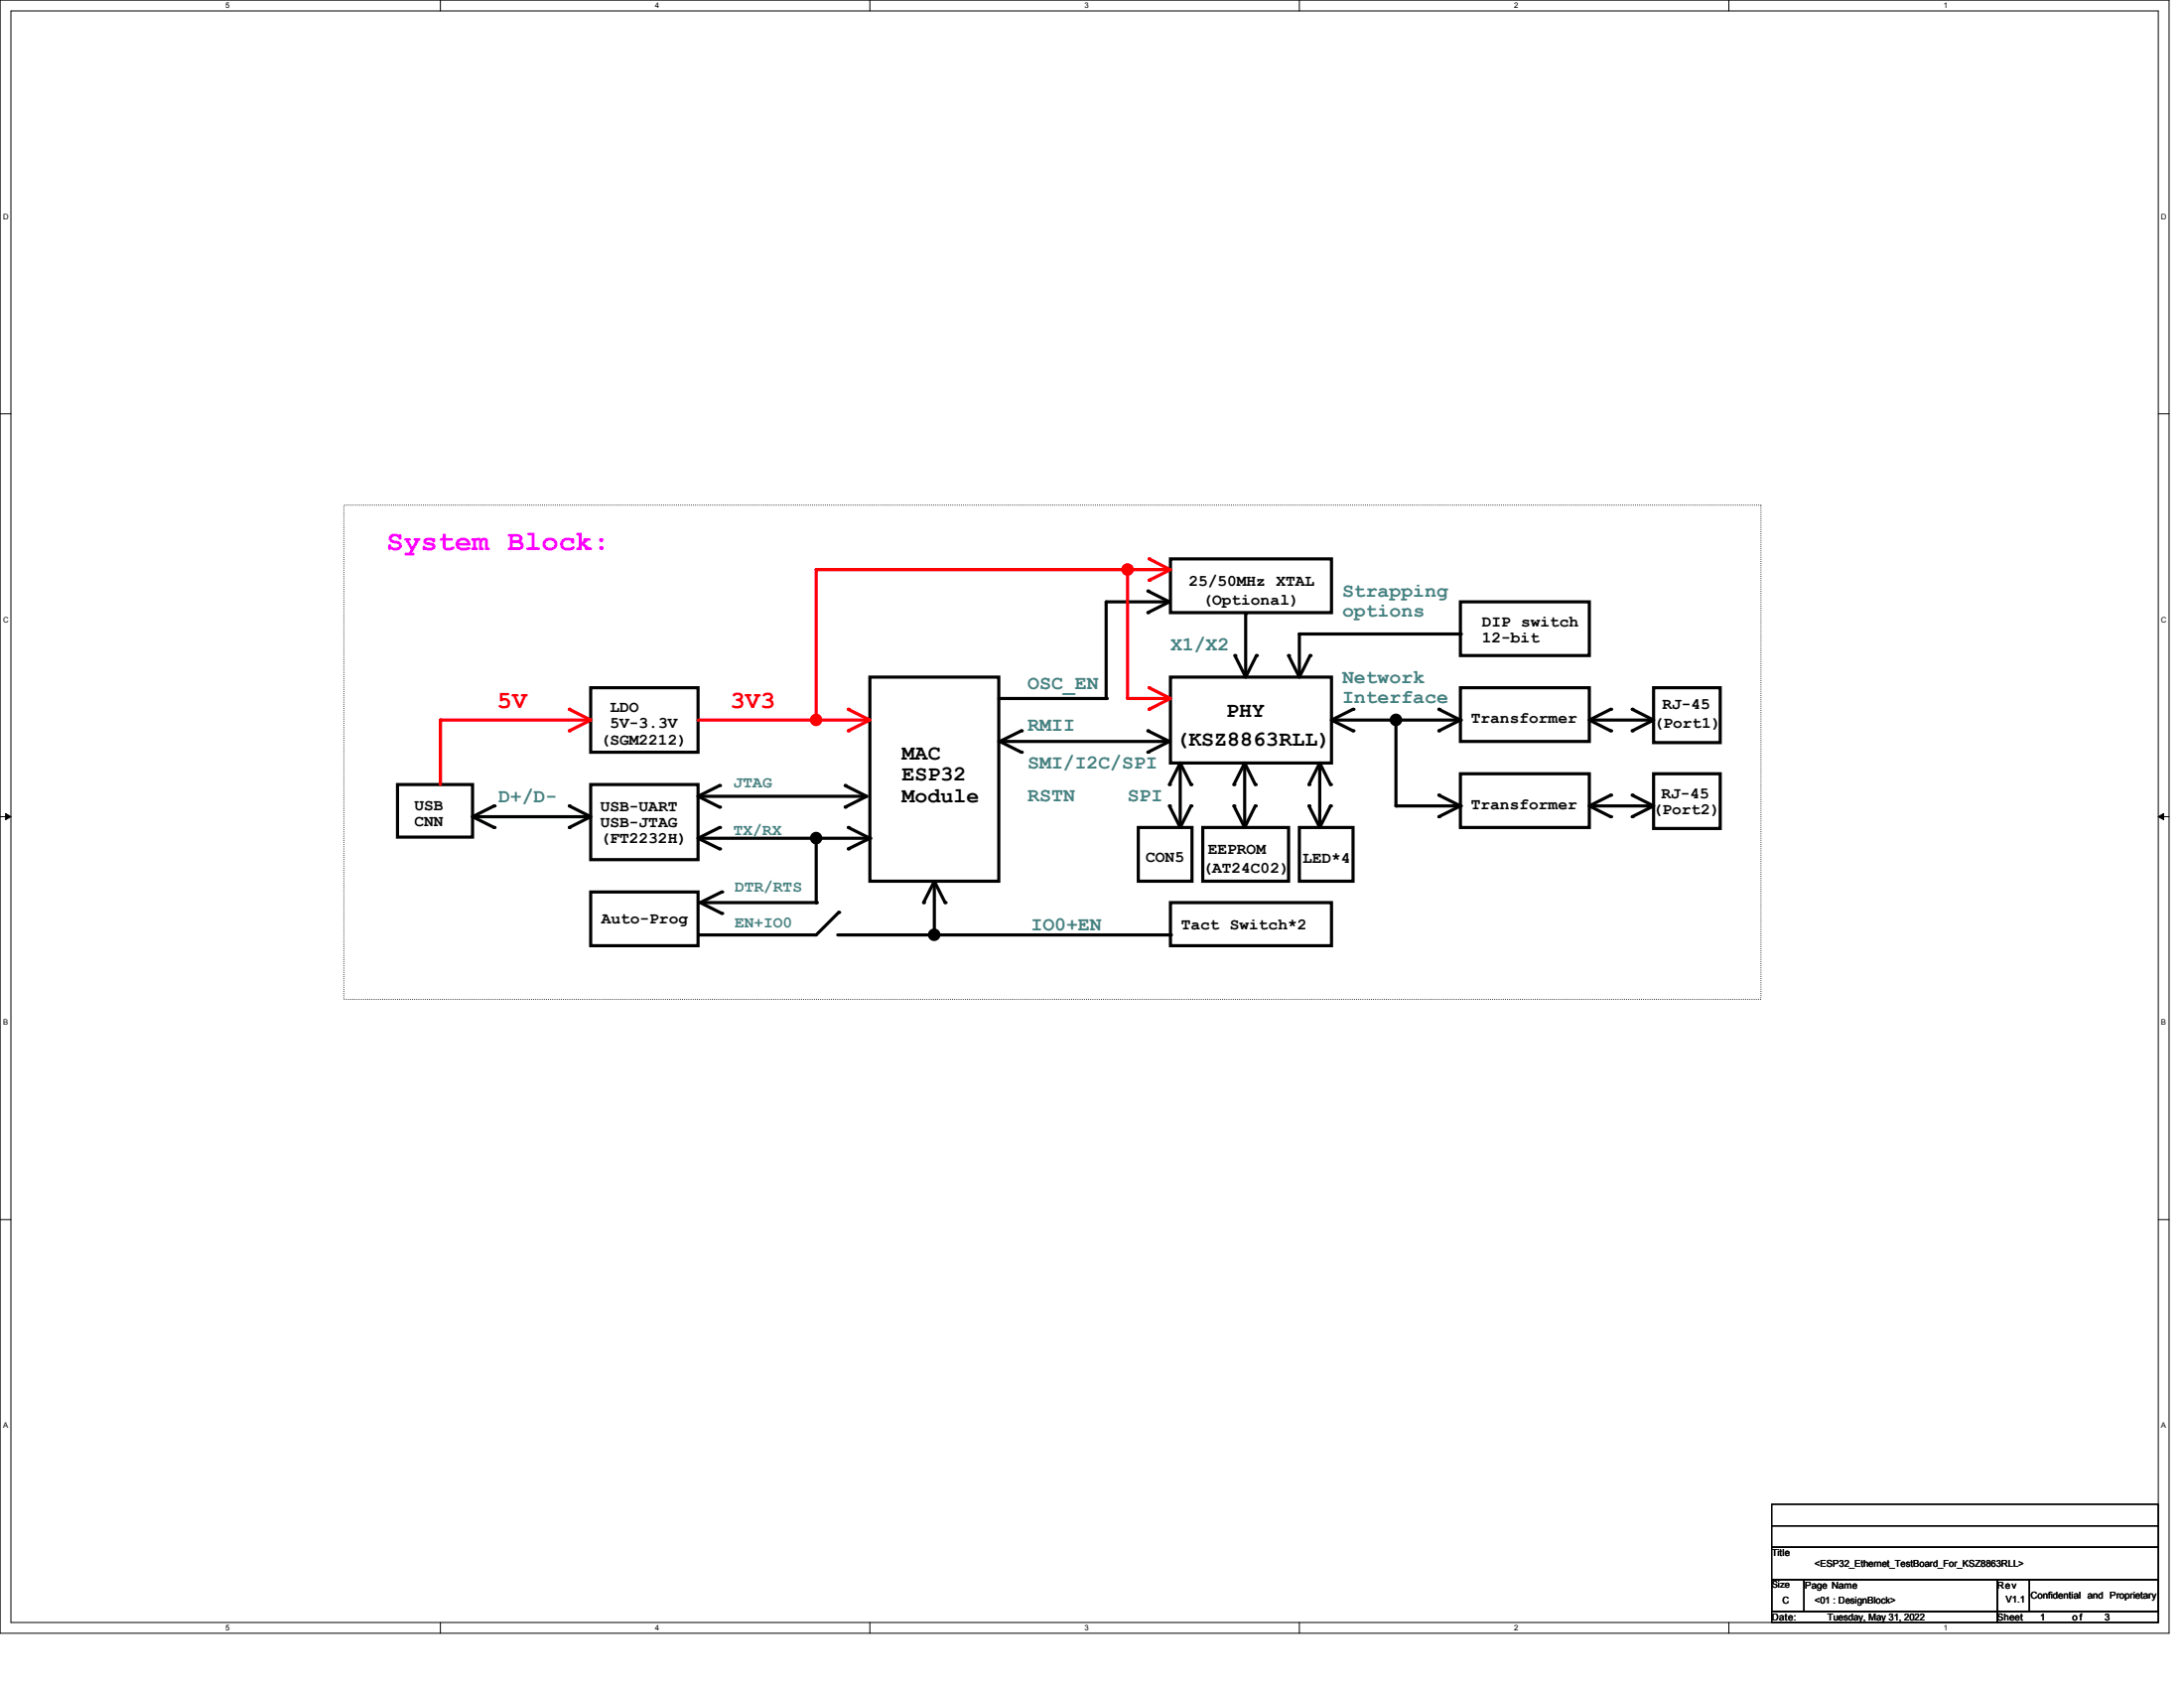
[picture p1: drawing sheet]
<svg xmlns="http://www.w3.org/2000/svg" width="558mm" height="431mm" viewBox="0 0 558 431" stroke-linecap="round" stroke-linejoin="round" font-family="sans-serif">
<g fill="none" stroke="#000" stroke-width=".25">
<path d="M0 0h554.2v417h-554.2zM2.8 2.8h548.6v411.5h-548.6zM112.5 0v2.8M222.2 0v2.8M332 0v2.8M441.7 0v2.8M0 105.7h2.8M551.4 105.7h2.8M0 208.5h2.8M1.4 207.7l1.4 .8-1.4 .8zM551.4 208.5l1.4-.8v1.6zM551.4 208.5h2.8"/>
<path d="M0 311.4h2.8M551.4 311.4h2.8M112.5 414.3v2.7M222.2 414.3v2.7M332 414.3v2.7M441.7 414.3v2.7"/>
</g>
<path d="M1.4 207.7l1.4 .8-1.4 .8zM551.4 208.5l1.4-.8v1.6z" fill="#000"/>
<path d="M222.2 172.9h33v52.1h-33zM101.6 200.3h19.1v13.4h-19.1zM121 208.5h28.8M145.5 205.8l5.4 2.7-5.4 2.8M150.9 200.3h27.5v19.2h-27.5zM179.2 203.3h41.7M215.9 200.6l5.5 2.7-5.5 2.8M150.9 227.8h27.5v13.7h-27.5zM178.6 238.7h29.7M299 230.5h41.2v11h-41.2z" fill="none" stroke="#000" stroke-width=".8"/>
<path d="M87.8 129h362.1v126.2h-362.1z" fill="none" stroke="#000" stroke-width=".25" stroke-dasharray="0 .5"/>
<g fill="#000">
<circle cx="145.5" cy="205.8" r=".4"/>
<circle cx="145.5" cy="211.3" r=".4"/>
<circle cx="149.8" cy="208.5" r=".4"/>
<circle cx="215.9" cy="200.6" r=".4"/>
<circle cx="215.9" cy="206.1" r=".4"/>
<circle cx="220.9" cy="203.3" r=".4"/>
<circle cx="208.3" cy="238.7" r=".4"/>
</g>
<path d="M112.5 183.9v16.4" fill="none" stroke="#f00" stroke-width=".8"/>
<circle cx="112.5" cy="183.9" r=".4" fill="#f00"/>
<path d="M293.3 150.9l5.5 2.8-5.5 2.7M299 142.7h41.2v13.7h-41.2zM299 172.9h41.2v21.9h-41.2zM126.2 205.8l-5.5 2.7 5.5 2.8M179.5 214h42.7M183.9 200.6l-5.5 2.7 5.5 2.8M183.9 211.3l-5.5 2.7 5.5 2.7M216.7 211.3l5.5 2.7M222.2 214l-5.5 2.7M180 230.5h28.5M184.4 227.8l-5.5 2.7 5.5 2.7M214 238.7h85" fill="none" stroke="#000" stroke-width=".8"/>
<g fill="#000">
<circle cx="293.3" cy="150.9" r=".4"/>
<circle cx="293.3" cy="156.4" r=".4"/>
<circle cx="126.2" cy="205.8" r=".4"/>
<circle cx="126.2" cy="211.3" r=".4"/>
<circle cx="183.9" cy="200.6" r=".4"/>
<circle cx="183.9" cy="206.1" r=".4"/>
<circle cx="183.9" cy="211.3" r=".4"/>
<circle cx="183.9" cy="216.7" r=".4"/>
<circle cx="216.7" cy="216.7" r=".4"/>
<circle cx="216.7" cy="211.3" r=".4"/>
<circle cx="222.3" cy="214" r=".4"/>
<circle cx="184.4" cy="233.2" r=".4"/>
<circle cx="184.4" cy="227.8" r=".4"/>
<circle cx="208.5" cy="230.5" r=".4"/>
<circle cx="299" cy="238.7" r=".4"/>
</g>
<path d="M208.5 145.5h90" fill="none" stroke="#f00" stroke-width=".8"/>
<circle cx="298.5" cy="145.5" r=".4" fill="#f00"/>
<path d="M293.6 142.7l5.4 2.8" fill="none" stroke="#f00" stroke-width=".8"/>
<circle cx="293.6" cy="142.7" r=".4" fill="#f00"/>
<path d="M299 145.5l-5.4 2.7" fill="none" stroke="#f00" stroke-width=".8"/>
<circle cx="293.6" cy="148.2" r=".4" fill="#f00"/>
<path d="M288.1 178.3h10.1" fill="none" stroke="#f00" stroke-width=".8"/>
<circle cx="298.2" cy="178.3" r=".4" fill="#f00"/>
<path d="M293.6 175.6l5.4 2.7" fill="none" stroke="#f00" stroke-width=".8"/>
<circle cx="293.6" cy="175.6" r=".4" fill="#f00"/>
<path d="M299 178.3l-5.4 2.8" fill="none" stroke="#f00" stroke-width=".8"/>
<circle cx="293.6" cy="181.1" r=".4" fill="#f00"/>
<path d="M297.7 153.7h-15.1v24.6h-27.4M150.9 175.6h27.5v16.5h-27.5zM255.2 189.3h42.5M293.3 186.6l5.5 2.7-5.5 2.8M238.7 225v12.9M238.7 225l-2.7 5.5M238.7 225l2.8 5.5" fill="none" stroke="#000" stroke-width=".8"/>
<g fill="#000">
<circle cx="297.7" cy="153.7" r=".4"/>
<circle cx="282.6" cy="178.3" r=".4"/>
<circle cx="293.3" cy="186.6" r=".4"/>
<circle cx="293.3" cy="192.1" r=".4"/>
<circle cx="297.7" cy="189.3" r=".4"/>
<circle cx="236" cy="230.5" r=".4"/>
<circle cx="238.7" cy="237.9" r=".4"/>
<circle cx="241.5" cy="230.5" r=".4"/>
</g>
<circle cx="238.7" cy="238.7" r=".8" fill="none" stroke="#000" stroke-width="1.6"/>
<path d="M112.5 183.9h37.9" fill="none" stroke="#f00" stroke-width=".8"/>
<circle cx="150.4" cy="183.9" r=".4" fill="#f00"/>
<path d="M145.5 181.1l5.4 2.8" fill="none" stroke="#f00" stroke-width=".8"/>
<circle cx="145.5" cy="181.1" r=".4" fill="#f00"/>
<path d="M150.9 183.9l-5.4 2.7" fill="none" stroke="#f00" stroke-width=".8"/>
<circle cx="145.5" cy="186.6" r=".4" fill="#f00"/>
<path d="M216.7 181.1l5.5 2.8" fill="none" stroke="#f00" stroke-width=".8"/>
<circle cx="216.7" cy="181.1" r=".4" fill="#f00"/>
<path d="M222.2 183.9l-5.5 2.7" fill="none" stroke="#f00" stroke-width=".8"/>
<circle cx="216.7" cy="186.6" r=".4" fill="#f00"/>
<path d="M178.4 183.9h43" fill="none" stroke="#f00" stroke-width=".8"/>
<circle cx="221.4" cy="183.9" r=".4" fill="#f00"/>
<path d="M208.5 145.5v38.4" fill="none" stroke="#f00" stroke-width=".8"/>
<circle cx="208.5" cy="145.5" r=".4" fill="#f00"/>
<circle cx="208.5" cy="183.8" r=".79" fill="none" stroke="#f00" stroke-width="1.6"/>
<g fill="none" stroke="#000" stroke-width=".8">
<path d="M318.3 156.7v15.9M315.5 167.4l2.8 5.5 2.7-5.5M260.9 186.6l-5.5 2.7 5.5 2.8M301.5 195.1v15.9M318 195.1v15.9M337.2 195.1v15.9M208.5 214.3v16.2M290.8 211.3h13.7v13.7h-13.7zM298.8 200.3l2.7-5.5 2.8 5.5M298.8 205.8l2.7 5.5 2.8-5.5M307.3 211.3h21.9v13.7h-21.9zM315.3 205.8l2.7 5.5 2.7-5.5"/>
<path d="M315.3 200.3l2.7-5.5 2.7 5.5M332 211.3h13.7v13.7h-13.7zM334.4 200.3l2.8-5.5 2.7 5.5M334.4 205.8l2.8 5.5 2.7-5.5M214.3 233l-5.8 5.7"/>
</g>
<g fill="#000">
<circle cx="318.3" cy="156.7" r=".4"/>
<circle cx="315.5" cy="167.4" r=".4"/>
<circle cx="321" cy="167.4" r=".4"/>
<circle cx="260.9" cy="192.1" r=".4"/>
<circle cx="260.9" cy="186.6" r=".4"/>
<circle cx="301.5" cy="195.1" r=".4"/>
<circle cx="318" cy="195.1" r=".4"/>
<circle cx="337.2" cy="195.1" r=".4"/>
<circle cx="298.8" cy="200.3" r=".4"/>
<circle cx="298.8" cy="205.8" r=".4"/>
<circle cx="304.3" cy="205.8" r=".4"/>
<circle cx="304.3" cy="200.3" r=".4"/>
<circle cx="315.3" cy="205.8" r=".4"/>
<circle cx="315.3" cy="200.3" r=".4"/>
<circle cx="320.7" cy="205.8" r=".4"/>
<circle cx="320.7" cy="200.3" r=".4"/>
<circle cx="334.4" cy="205.8" r=".4"/>
<circle cx="334.4" cy="200.3" r=".4"/>
<circle cx="339.9" cy="205.8" r=".4"/>
<circle cx="339.9" cy="200.3" r=".4"/>
<circle cx="208.5" cy="230.5" r=".4"/>
<circle cx="214.3" cy="233" r=".4"/>
</g>
<circle cx="208.5" cy="214" r=".79" fill="none" stroke="#000" stroke-width="1.6"/>
<path d="M288.1 145.5v32.8" fill="none" stroke="#f00" stroke-width=".8"/>
<circle cx="288.1" cy="145.5" r=".4" fill="#f00"/>
<circle cx="288.1" cy="145.4" r=".8" fill="none" stroke="#f00" stroke-width="1.6"/>
<g fill="none" stroke="#000" stroke-width=".8">
<path d="M373.1 153.7h33v13.7h-33zM329.2 167.4l2.8 5.5 2.7-5.5M373.1 175.6h33v13.7h-33zM373.1 161.9h-41.1v10.7M422.5 175.6h17v14h-17zM340.2 183.9h32.9M340.2 183.9l5.5 2.7M345.7 181.1l-5.5 2.8M356.7 183.9v21.9h16.4M367.6 181.1l5.5 2.8M373.1 197.6h33v13.7h-33zM373.1 183.9l-5.5 2.7"/>
<path d="M407.2 183.9h14.2M411.5 181.1l-5.4 2.8 5.4 2.7M417 181.1l5.5 2.8-5.5 2.7M422.5 197.6h17v13.9h-17zM367.6 203l5.5 2.8M373.1 205.8l-5.5 2.7M407.2 205.8h14.2M411.5 203l-5.4 2.8 5.4 2.7M417 203l5.5 2.8-5.5 2.7"/>
</g>
<g fill="#000">
<circle cx="329.2" cy="167.4" r=".4"/>
<circle cx="332" cy="161.9" r=".4"/>
<circle cx="334.7" cy="167.4" r=".4"/>
<circle cx="373.1" cy="161.9" r=".4"/>
<circle cx="345.7" cy="181.1" r=".4"/>
<circle cx="345.7" cy="186.6" r=".4"/>
<circle cx="367.6" cy="181.1" r=".4"/>
<circle cx="367.6" cy="186.6" r=".4"/>
<circle cx="373.1" cy="183.9" r=".4"/>
<circle cx="411.5" cy="181.1" r=".4"/>
<circle cx="411.5" cy="186.6" r=".4"/>
<circle cx="417" cy="181.1" r=".4"/>
<circle cx="417" cy="186.6" r=".4"/>
<circle cx="421.4" cy="183.9" r=".4"/>
<circle cx="356.7" cy="205.8" r=".4"/>
<circle cx="367.6" cy="203" r=".4"/>
<circle cx="367.6" cy="208.5" r=".4"/>
<circle cx="373.1" cy="205.8" r=".4"/>
<circle cx="411.5" cy="203" r=".4"/>
<circle cx="411.5" cy="208.5" r=".4"/>
<circle cx="417" cy="208.5" r=".4"/>
<circle cx="417" cy="203" r=".4"/>
<circle cx="421.4" cy="205.8" r=".4"/>
</g>
<circle cx="356.7" cy="183.8" r=".8" fill="none" stroke="#000" stroke-width="1.6"/>
<path d="M452.7 389.6h98.7v5.5h-98.7zM452.7 395.1h98.7v8.2h-98.7zM452.7 384.1h98.7v5.5h-98.7zM452.7 403.3h8.2v8.2h-8.2zM452.7 411.5h57.6v2.8h-57.6zM452.7 403.3h98.7v8.2h-98.7zM460.9 403.3h49.4v8.2h-49.4zM510.3 403.3h8.2v8.2h-8.2zM510.3 411.5h41.1v2.8h-41.1zM518.5 403.3h32.9v8.2h-32.9z" fill="none" stroke="#000" stroke-width=".25"/>
<text font-size="7.3" fill="#f0f" x="98.8" y="140.5">System Block:</text>
<g font-size="6.3" fill="#f00">
<text x="127" y="180.9">5V</text>
<text x="186.6" y="180.9">3V3</text>
</g>
<g font-size="5.5">
<text x="313.3" y="182.9">PHY</text>
<text x="300.4" y="190.3">(KSZ8863RLL)</text>
<text x="230.5" y="193.9">MAC</text>
<text x="230.5" y="199.3">ESP32</text>
<text x="230.5" y="204.8">Module</text>
</g>
<g font-size="5" fill="#408080">
<text x="342.9" y="152.4">Strapping</text>
<text x="342.9" y="157.4">options</text>
<text x="299" y="166.1">X1/X2</text>
<text x="262.6" y="176">OSC_EN</text>
<text x="342.9" y="174.4">Network</text>
<text x="342.9" y="179.4">Interface</text>
<text x="262.6" y="186.7">RMII</text>
<text x="262.6" y="196.3">SMI/I2C/SPI</text>
<text x="127.3" y="204.8">D+/D-</text>
<text x="262.6" y="204.6">RSTN</text>
<text x="288.1" y="204.6">SPI</text>
<text x="263.4" y="237.4">IO0+EN</text>
</g>
<g font-size="4.1">
<text x="303.7" y="149.5">25/50MHz XTAL</text>
<text x="307.3" y="154.4">(Optional)</text>
<text x="378.6" y="159.9">DIP switch</text>
<text x="378.6" y="164">12-bit</text>
<text x="155.9" y="181.8">LDO</text>
<text x="155.9" y="185.9">5V-3.3V</text>
<text x="375.9" y="184.6">Transformer</text>
<text x="422.5" y="185.9">(Port1)</text>
<text x="424.7" y="181">RJ-45</text>
<text x="153.4" y="190.1">(SGM2212)</text>
<text x="424.4" y="203.8">RJ-45</text>
<text x="105.9" y="206.8">USB</text>
<text x="153.4" y="207.1">USB-UART</text>
<text x="375.9" y="206.5">Transformer</text>
<text x="422.2" y="207.9">(Port2)</text>
<text x="105.9" y="210.9">CNN</text>
<text x="153.4" y="211.2">USB-JTAG</text>
<text x="153.4" y="215.3">(FT2232H)</text>
<text x="292.7" y="220">CON5</text>
<text x="308.7" y="218.1">EEPROM</text>
<text x="332.8" y="220.2">LED*4</text>
<text x="307.3" y="223">(AT24C02)</text>
<text x="153.7" y="235.9">Auto-Prog</text>
<text x="301.8" y="237.2">Tact Switch*2</text>
</g>
<g font-size="4.1" fill="#408080">
<text x="187.4" y="201">JTAG</text>
<text x="187.4" y="213.1">TX/RX</text>
<text x="187.7" y="227.6">DTR/RTS</text>
<text x="187.7" y="236.7">EN+IO0</text>
</g>
<g font-size="2.5">
<text x="452.7" y="397.3">Title</text>
<text x="463.6" y="400">&lt;ESP32_Ethernet_TestBoard_For_KSZ8863RLL&gt;</text>
<text x="461.2" y="405.6">Page Name</text>
<text x="510.3" y="405.6">Rev</text>
<text x="452.7" y="413.8">Date:</text>
<text x="455.4" y="409.4">C</text>
<text x="463.6" y="409.4">&lt;01 : DesignBlock&gt;</text>
<text x="466.9" y="413.8">Tuesday, May 31, 2022</text>
<text x="510.3" y="413.8">Sheet</text>
<text x="512.5" y="409.1">V1.1</text>
<text x="518.8" y="408.3">Confidential and Proprietary</text>
<text x="521.3" y="413.8">1</text>
<text x="529.5" y="413.8">of</text>
<text x="537.7" y="413.8">3</text>
</g>
<text font-size="2.4" x="452.7" y="405.5">Size</text>
<g font-size="2">
<text x="57.7" y="2.1">5</text>
<text x="167.4" y="2.1">4</text>
<text x="277.1" y="2.1">3</text>
<text x="386.8" y="2.1">2</text>
<text x="496.6" y="2.1">1</text>
<text x=".8" y="56">D</text>
<text x="552.2" y="56">D</text>
<text x=".8" y="158.9">C</text>
<text x="552.2" y="158.9">C</text>
<text x=".8" y="261.7">B</text>
<text x="552.2" y="261.7">B</text>
<text x=".8" y="364.6">A</text>
<text x="552.2" y="364.6">A</text>
<text x="57.7" y="416.3">5</text>
<text x="167.4" y="416.3">4</text>
<text x="277.1" y="416.3">3</text>
<text x="386.8" y="416.3">2</text>
<text x="496.6" y="416.3">1</text>
</g>
</svg>
